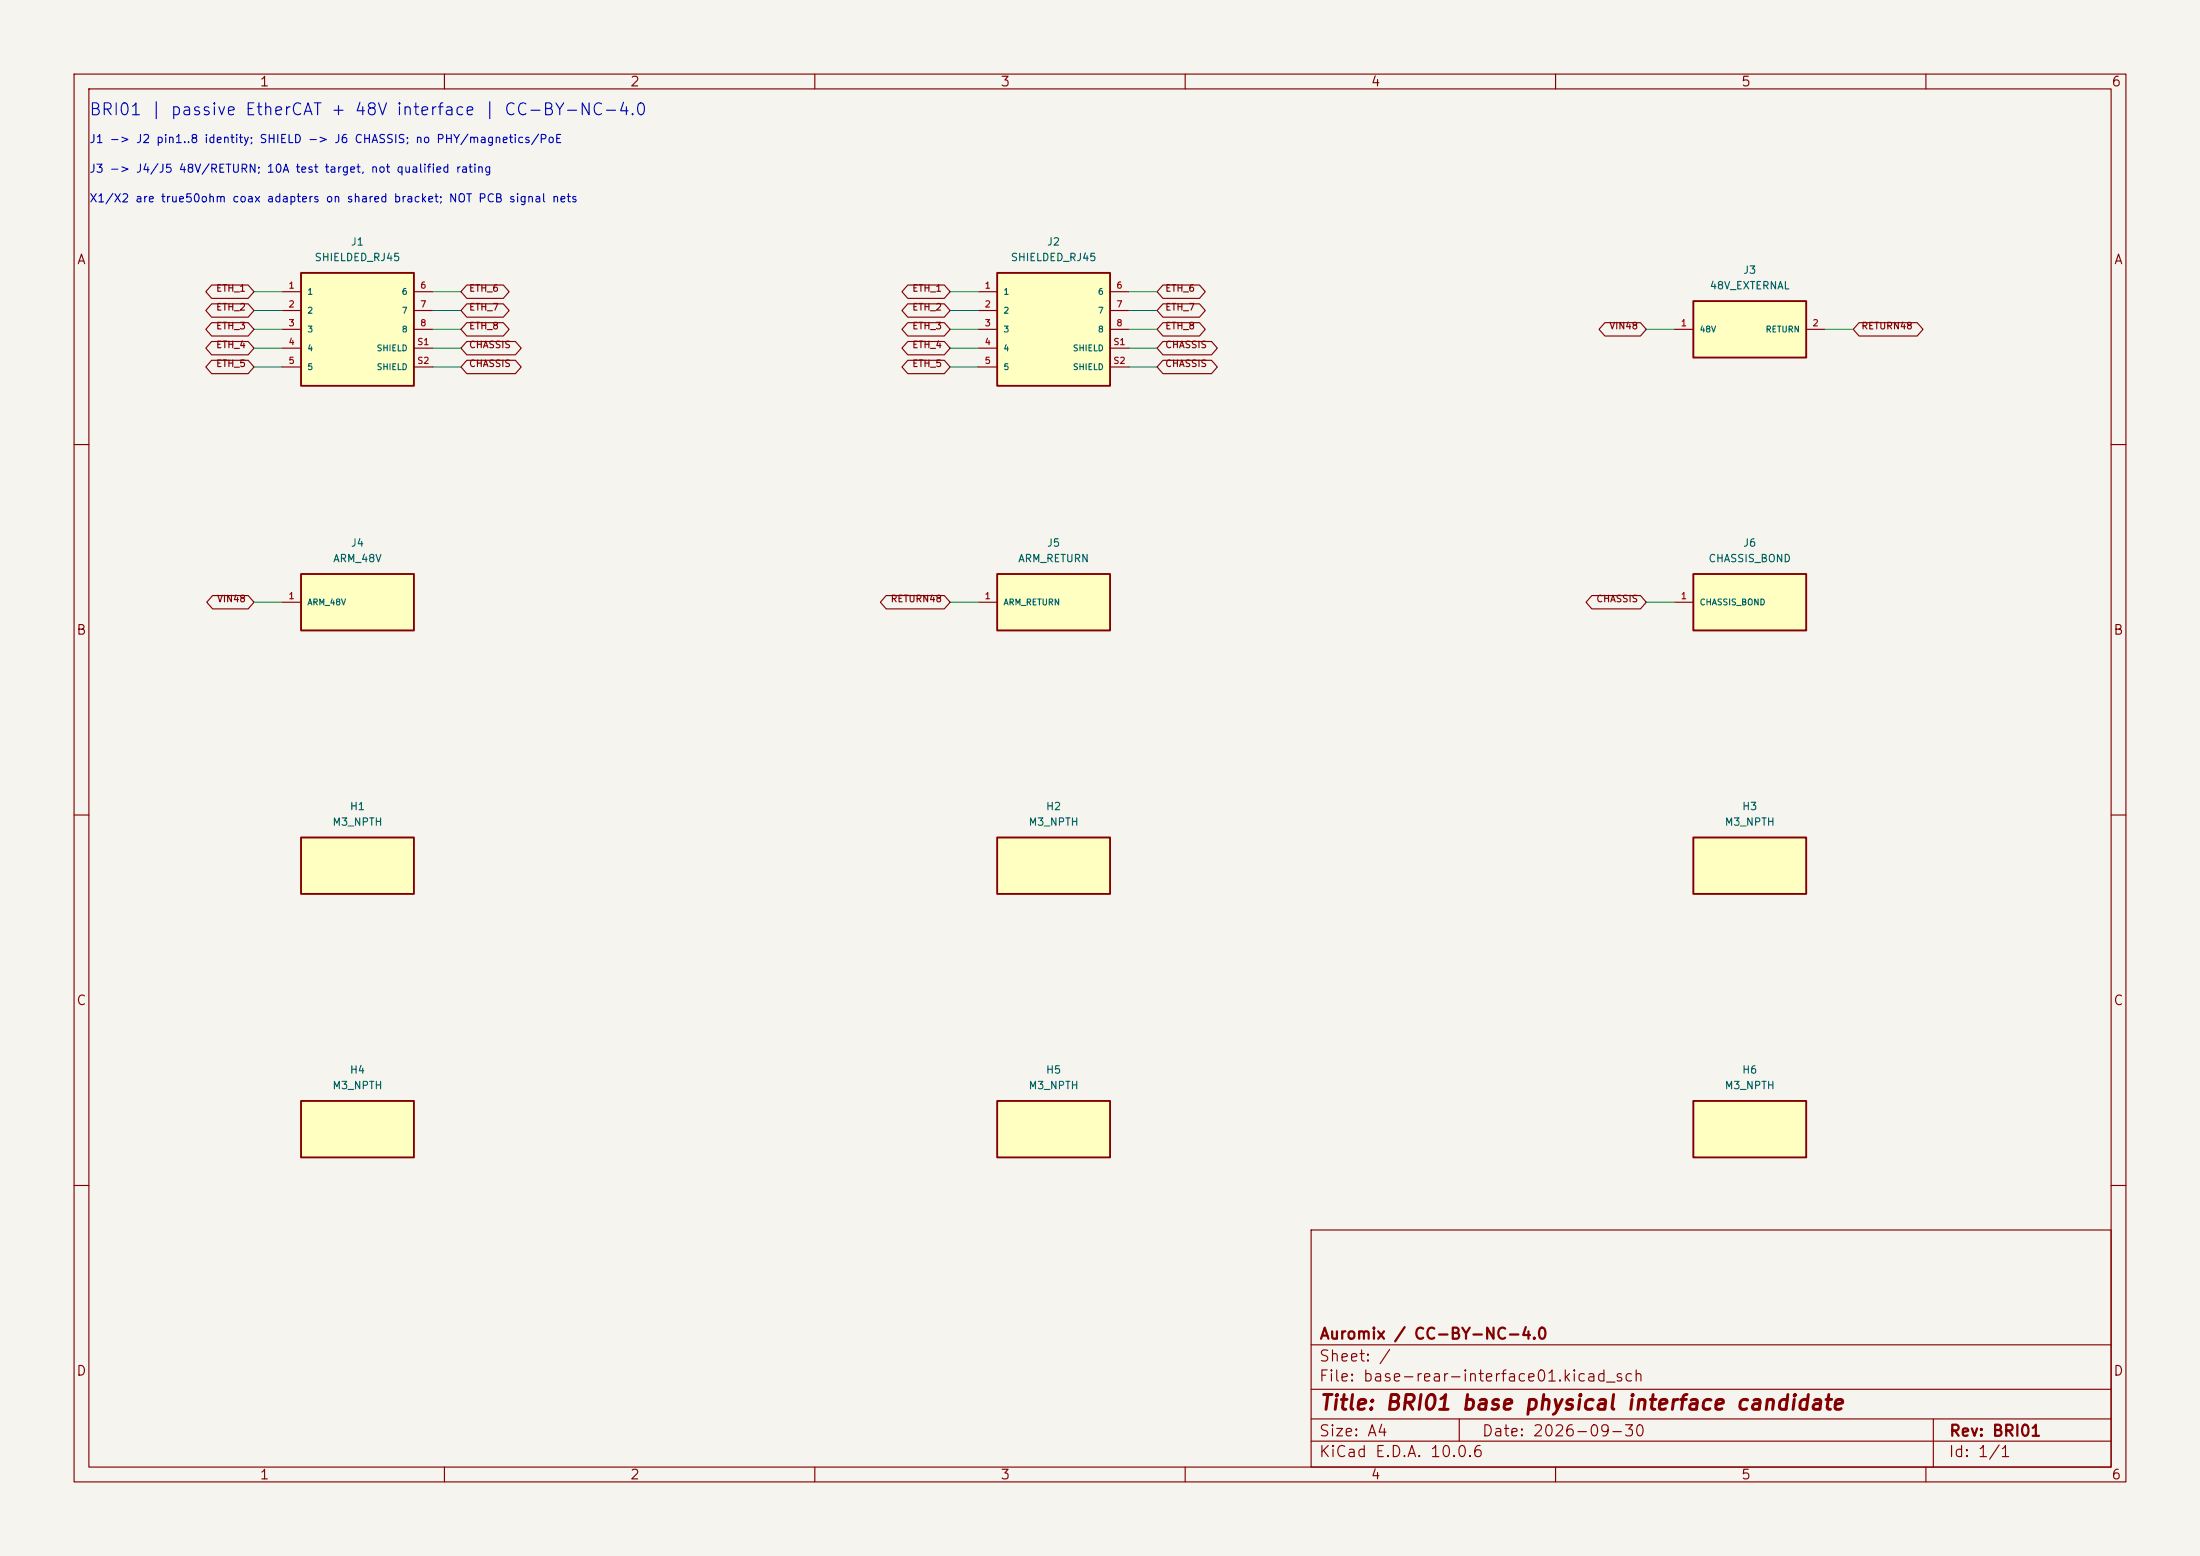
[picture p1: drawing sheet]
<svg xmlns="http://www.w3.org/2000/svg" width="297mm" height="210mm" viewBox="0 0 297 210" stroke-linecap="round" stroke-linejoin="round" font-family="sans-serif">
<path d="M0 0h297v210h-297z" fill="#f5f4ef" stroke="#f5f4ef" stroke-width=".14"/>
<g fill="none" stroke="#840000" stroke-width=".15">
<path d="M10 10h277v190h-277zM12 12h273v186h-273zM60 10v2M110 10v2M160 10v2M210 10v2M260 10v2M10 60h2M285 60h2M10 110h2M285 110h2M10 160h2"/>
<path d="M177 166h108v32h-108zM285 160h2M60 198v2M110 198v2M160 198v2M177 194.5h108M177 191.5h108M177 187.5h108M177 181.5h108M197 191.5v3M210 198v2M260 198v2"/>
<path d="M261 191.5v6.5"/>
</g>
<path d="M40.6 36.8h15.3v15.3h-15.3z" fill="#ffffc2"/>
<path d="M40.6 36.8h15.3v15.3h-15.3z" fill="none" stroke="#840000" stroke-width=".25"/>
<path d="M38.1 39.4h2.5M55.9 39.4h2.5M38.1 41.9h2.5M38.1 44.5h2.5M38.1 47h2.5M38.1 49.5h2.5M55.9 41.9h2.5M55.9 44.5h2.5M55.9 47h2.5M55.9 49.5h2.5" fill="none" stroke="#840000" stroke-width=".15"/>
<path d="M228.6 113h15.2v7.7h-15.2z" fill="#ffffc2"/>
<path d="M228.6 113h15.2v7.7h-15.2z" fill="none" stroke="#840000" stroke-width=".25"/>
<path d="M228.6 77.5h15.2v7.6h-15.2z" fill="#ffffc2"/>
<path d="M228.6 77.5h15.2v7.6h-15.2z" fill="none" stroke="#840000" stroke-width=".25"/>
<path d="M226.1 81.3h2.5" fill="none" stroke="#840000" stroke-width=".15"/>
<path d="M228.6 40.6h15.2v7.7h-15.2z" fill="#ffffc2"/>
<path d="M228.6 40.6h15.2v7.7h-15.2z" fill="none" stroke="#840000" stroke-width=".25"/>
<path d="M226.1 44.5h2.5M243.8 44.5h2.6" fill="none" stroke="#840000" stroke-width=".15"/>
<path d="M134.6 148.6h15.3v7.6h-15.3z" fill="#ffffc2"/>
<path d="M134.6 148.6h15.3v7.6h-15.3z" fill="none" stroke="#840000" stroke-width=".25"/>
<path d="M134.6 113h15.3v7.7h-15.3z" fill="#ffffc2"/>
<path d="M134.6 113h15.3v7.7h-15.3z" fill="none" stroke="#840000" stroke-width=".25"/>
<path d="M134.6 77.5h15.3v7.6h-15.3z" fill="#ffffc2"/>
<path d="M134.6 77.5h15.3v7.6h-15.3z" fill="none" stroke="#840000" stroke-width=".25"/>
<path d="M132.1 81.3h2.5" fill="none" stroke="#840000" stroke-width=".15"/>
<path d="M134.6 36.8h15.3v15.3h-15.3z" fill="#ffffc2"/>
<path d="M134.6 36.8h15.3v15.3h-15.3z" fill="none" stroke="#840000" stroke-width=".25"/>
<path d="M132.1 39.4h2.5M149.9 39.4h2.5M132.1 41.9h2.5M132.1 44.5h2.5M132.1 47h2.5M132.1 49.5h2.5M149.9 41.9h2.5M149.9 44.5h2.5M149.9 47h2.5M149.9 49.5h2.5" fill="none" stroke="#840000" stroke-width=".15"/>
<path d="M228.6 148.6h15.2v7.6h-15.2z" fill="#ffffc2"/>
<path d="M228.6 148.6h15.2v7.6h-15.2z" fill="none" stroke="#840000" stroke-width=".25"/>
<path d="M40.6 148.6h15.3v7.6h-15.3z" fill="#ffffc2"/>
<path d="M40.6 148.6h15.3v7.6h-15.3z" fill="none" stroke="#840000" stroke-width=".25"/>
<path d="M40.6 77.5h15.3v7.6h-15.3z" fill="#ffffc2"/>
<path d="M40.6 77.5h15.3v7.6h-15.3z" fill="none" stroke="#840000" stroke-width=".25"/>
<path d="M38.1 81.3h2.5" fill="none" stroke="#840000" stroke-width=".15"/>
<path d="M40.6 113h15.3v7.7h-15.3z" fill="#ffffc2"/>
<path d="M40.6 113h15.3v7.7h-15.3z" fill="none" stroke="#840000" stroke-width=".25"/>
<g fill="none" stroke="#840000" stroke-width=".15">
<path d="M28.6 38.5h4.9l.8 .9-.8 .9h-4.9l-.8-.9zM63 38.5h4.9l.8 .9-.8 .9h-4.9l-.8-.9zM122.6 38.5h4.9l.8 .9-.8 .9h-4.9l-.8-.9zM157 38.5h4.9l.8 .9-.8 .9h-4.9l-.8-.9zM28.6 41h4.9l.8 .9-.8 .9h-4.9l-.8-.9zM28.6 43.5h4.9l.8 1-.8 .9h-4.9l-.8-.9zM28.6 48.6h4.9l.8 .9-.8 .9h-4.9l-.8-.9zM28.6 46.1h4.9l.8 .9-.8 .9h-4.9l-.8-.9zM63 41h4.9l.8 .9-.8 .9h-4.9l-.8-.9zM63 43.5h4.9l.8 1-.8 .9h-4.9l-.8-.9zM63 46.1h6.6l.8 .9-.8 .9h-6.6l-.8-.9zM63 48.6h6.6l.8 .9-.8 .9h-6.6l-.8-.9z"/>
<path d="M122.6 46.1h4.9l.8 .9-.8 .9h-4.9l-.8-.9zM122.6 41h4.9l.8 .9-.8 .9h-4.9l-.8-.9zM122.6 43.5h4.9l.8 1-.8 .9h-4.9l-.8-.9zM122.6 48.6h4.9l.8 .9-.8 .9h-4.9l-.8-.9zM157 48.6h6.6l.7 .9-.7 .9h-6.6l-.8-.9zM157 46.1h6.6l.7 .9-.7 .9h-6.6l-.8-.9zM157 43.5h4.9l.8 1-.8 .9h-4.9l-.8-.9zM157 41h4.9l.8 .9-.8 .9h-4.9l-.8-.9zM216.7 43.5h4.8l.7 1-.7 .9h-4.8l-.8-.9zM251 43.5h7.8l.8 1-.8 .9h-7.8l-.8-.9zM28.7 80.4h4.8l.8 .9-.8 .9h-4.8l-.8-.9zM119.6 80.4h7.9l.8 .9-.8 .9h-7.9l-.8-.9z"/>
<path d="M214.9 80.4h6.6l.7 .9-.7 .9h-6.6l-.8-.9z"/>
</g>
<g fill="none" stroke="#009600" stroke-width=".14">
<path d="M34.3 39.4h3.8M58.4 39.4h3.8M128.3 39.4h3.8M152.4 39.4h3.8M34.3 44.5h3.8M34.3 47h3.8M34.3 49.5h3.8M34.3 41.9h3.8M58.4 44.5h3.8M58.4 47h3.8M58.4 49.5h3.8M58.4 41.9h3.8"/>
<path d="M128.3 44.5h3.8M128.3 47h3.8M128.3 49.5h3.8M128.3 41.9h3.8M152.4 44.5h3.8M152.4 47h3.8M152.4 49.5h3.8M152.4 41.9h3.8M222.2 44.5h3.9M246.4 44.5h3.8M34.3 81.3h3.8M128.3 81.3h3.8"/>
<path d="M222.2 81.3h3.9"/>
</g>
<text font-size="2" fill="#840000" x="178" y="190.8">Title: BRI01 base physical interface candidate</text>
<text font-size="1.6" fill="#0000c2" x="11.9" y="16">BRI01 | passive EtherCAT + 48V interface | CC-BY-NC-4.0</text>
<g font-size="1.5" fill="#840000">
<text x="178" y="184.1">Sheet: /</text>
<text x="178" y="181.1">Auromix / CC-BY-NC-4.0</text>
<text x="178" y="186.8">File: base-rear-interface01.kicad_sch</text>
<text x="178" y="197">KiCad E.D.A. 10.0.6</text>
<text x="178" y="194.2">Size: A4</text>
<text x="200" y="194.2">Date: 2026-09-30</text>
<text x="263" y="197">Id: 1/1</text>
<text x="263" y="194.2">Rev: BRI01</text>
</g>
<g font-size="1.3" fill="#840000">
<text x="35" y="12">1</text>
<text x="85" y="12">2</text>
<text x="135" y="12">3</text>
<text x="185" y="12">4</text>
<text x="235" y="12">5</text>
<text x="285" y="12">6</text>
<text x="10.3" y="36">A</text>
<text x="285.3" y="36">A</text>
<text x="10.2" y="86">B</text>
<text x="285.2" y="86">B</text>
<text x="10.2" y="136">C</text>
<text x="285.2" y="136">C</text>
<text x="10.2" y="186">D</text>
<text x="285.2" y="186">D</text>
<text x="35" y="200">1</text>
<text x="85" y="200">2</text>
<text x="135" y="200">3</text>
<text x="185" y="200">4</text>
<text x="235" y="200">5</text>
<text x="285" y="200">6</text>
</g>
<g font-size="1.1" fill="#0000c2">
<text x="12" y="23.6">J3 -&gt; J4/J5 48V/RETURN; 10A test target, not qualified rating</text>
<text x="12" y="19.6">J1 -&gt; J2 pin1..8 identity; SHIELD -&gt; J6 CHASSIS; no PHY/magnetics/PoE</text>
<text x="12" y="27.6">X1/X2 are true50ohm coax adapters on shared bracket; NOT PCB signal nets</text>
</g>
<g font-size="1" fill="#006464">
<text x="42.4" y="35.5">SHIELDED_RJ45</text>
<text x="47.3" y="33.4">J1</text>
<text x="136.4" y="35.5">SHIELDED_RJ45</text>
<text x="141.3" y="33.4">J2</text>
<text x="230.7" y="39.3">48V_EXTERNAL</text>
<text x="235.3" y="37.2">J3</text>
<text x="44.9" y="76.1">ARM_48V</text>
<text x="47.3" y="74">J4</text>
<text x="137.4" y="76.1">ARM_RETURN</text>
<text x="141.3" y="74">J5</text>
<text x="230.6" y="76.1">CHASSIS_BOND</text>
<text x="235.3" y="74">J6</text>
<text x="44.8" y="111.7">M3_NPTH</text>
<text x="47.2" y="109.6">H1</text>
<text x="138.8" y="111.7">M3_NPTH</text>
<text x="141.1" y="109.6">H2</text>
<text x="232.8" y="111.7">M3_NPTH</text>
<text x="235.1" y="109.6">H3</text>
<text x="44.8" y="147.2">M3_NPTH</text>
<text x="47.2" y="145.1">H4</text>
<text x="138.8" y="147.2">M3_NPTH</text>
<text x="141.1" y="145.1">H5</text>
<text x="232.8" y="147.2">M3_NPTH</text>
<text x="235.1" y="145.1">H6</text>
</g>
<g font-size=".9" fill="#840000">
<text x="29.1" y="39.6">ETH_1</text>
<text x="63.3" y="39.6">ETH_6</text>
<text x="123.1" y="39.6">ETH_1</text>
<text x="157.2" y="39.6">ETH_6</text>
<text x="29.1" y="42.1">ETH_2</text>
<text x="29.1" y="44.7">ETH_3</text>
<text x="29.1" y="47.2">ETH_4</text>
<text x="63.3" y="42.1">ETH_7</text>
<text x="63.3" y="44.7">ETH_8</text>
<text x="63.3" y="47.2">CHASSIS</text>
<text x="123.1" y="47.2">ETH_4</text>
<text x="123.1" y="42.1">ETH_2</text>
<text x="123.1" y="44.7">ETH_3</text>
<text x="157.2" y="47.2">CHASSIS</text>
<text x="157.2" y="44.7">ETH_8</text>
<text x="157.2" y="42.1">ETH_7</text>
<text x="217.2" y="44.7">VIN48</text>
<text x="251.2" y="44.7">RETURN48</text>
<text x="29.1" y="49.7">ETH_5</text>
<text x="63.3" y="49.7">CHASSIS</text>
<text x="123.1" y="49.7">ETH_5</text>
<text x="157.2" y="49.7">CHASSIS</text>
<text x="29.2" y="81.5">VIN48</text>
<text x="120.2" y="81.5">RETURN48</text>
<text x="215.4" y="81.5">CHASSIS</text>
</g>
<g font-size=".9" fill="#a90000">
<text x="38.9" y="39.2">1</text>
<text x="38.9" y="41.7">2</text>
<text x="56.7" y="39.2">6</text>
<text x="56.7" y="41.7">7</text>
<text x="132.9" y="39.2">1</text>
<text x="132.9" y="41.7">2</text>
<text x="150.6" y="39.2">6</text>
<text x="150.6" y="41.7">7</text>
<text x="38.9" y="44.2">3</text>
<text x="38.9" y="46.8">4</text>
<text x="56.3" y="46.8">S1</text>
<text x="56.7" y="44.2">8</text>
<text x="132.9" y="44.2">3</text>
<text x="132.9" y="46.8">4</text>
<text x="150.2" y="46.8">S1</text>
<text x="150.6" y="44.2">8</text>
<text x="226.8" y="44.2">1</text>
<text x="244.6" y="44.2">2</text>
<text x="38.9" y="49.3">5</text>
<text x="56.3" y="49.3">S2</text>
<text x="132.9" y="49.3">5</text>
<text x="150.2" y="49.3">S2</text>
<text x="38.9" y="81.1">1</text>
<text x="132.9" y="81.1">1</text>
<text x="226.8" y="81.1">1</text>
</g>
<g font-size=".8" fill="#006464">
<text x="41.4" y="40">1</text>
<text x="54.2" y="40">6</text>
<text x="135.4" y="40">1</text>
<text x="148.2" y="40">6</text>
<text x="41.4" y="42.5">2</text>
<text x="41.4" y="45.1">3</text>
<text x="41.4" y="47.6">4</text>
<text x="50.8" y="47.6">SHIELD</text>
<text x="54.2" y="42.5">7</text>
<text x="54.2" y="45.1">8</text>
<text x="135.4" y="42.5">2</text>
<text x="135.4" y="45.1">3</text>
<text x="135.4" y="47.6">4</text>
<text x="144.8" y="47.6">SHIELD</text>
<text x="148.2" y="42.5">7</text>
<text x="148.2" y="45.1">8</text>
<text x="229.4" y="45.1">48V</text>
<text x="238.3" y="45.1">RETURN</text>
<text x="41.4" y="50.1">5</text>
<text x="50.8" y="50.1">SHIELD</text>
<text x="135.4" y="50.1">5</text>
<text x="144.8" y="50.1">SHIELD</text>
<text x="41.4" y="81.9">ARM_48V</text>
<text x="135.4" y="81.9">ARM_RETURN</text>
<text x="229.4" y="81.9">CHASSIS_BOND</text>
</g>
</svg>
